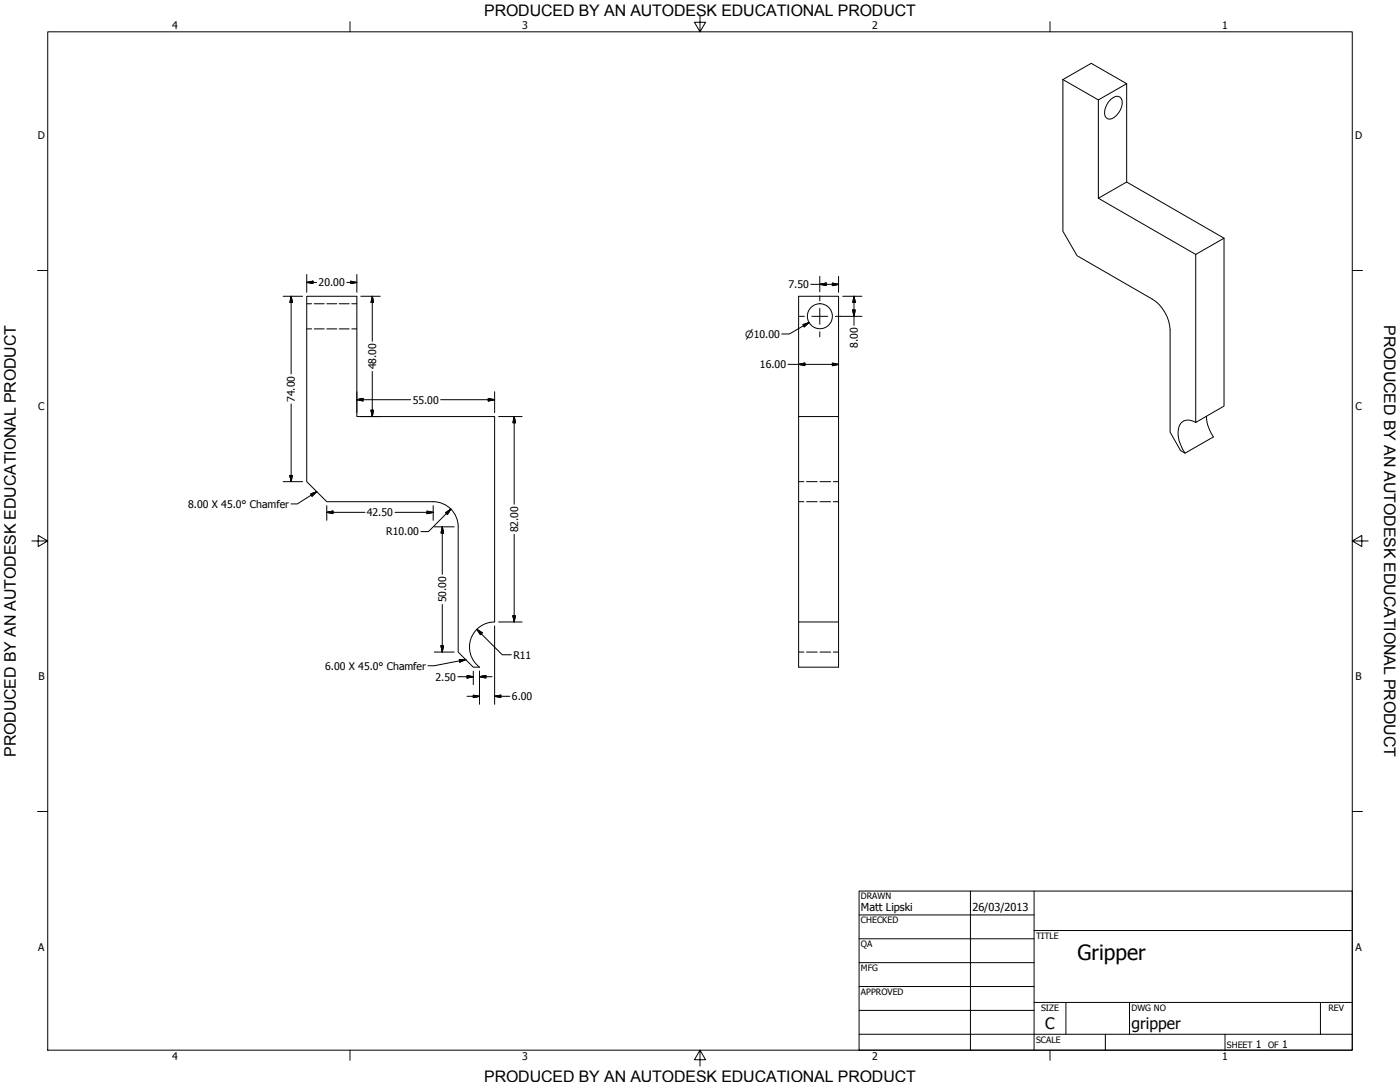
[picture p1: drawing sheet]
<svg xmlns="http://www.w3.org/2000/svg" width="559mm" height="432mm" viewBox="0 0 559 432" stroke-linecap="round" stroke-linejoin="round" font-family="sans-serif">
<!-- layer: Visible (ANSI) -->
<g fill="none" stroke="#000" stroke-width=".4">
<path d="M424.2 31.8v60.5l5.7 9.7 30 17.4a15.7 15.7 0 0 1 7.1 12.2v40.9l4.2 7.3 1.8 1 11.3-6.4a16.7 16.7 0 0 1-2.8-8.3M424.2 31.8l11.3-6.5 14.2 8.1-11.3 6.5zM438.4 39.9v39.2l38.9 22.4M443.4 39.6a2.65 2.65 0 0 1 4.1-.3 6.7 6.7 0 0 1-4.5 8.3 2.37 2.37 0 0 1-2.1-3.5 8.2 8.2 0 0 1 2.5-4.5zM449.7 33.4v39.2l38.9 22.5M449.7 72.6l-11.3 6.5M122.4 118.2h20v48h55v82a10 10 0 0 0-9.5 6.9 10 10 0 0 0 3.5 11.2h-2.5l-6-6.1v-50a10 10 0 0 0-10-10h-42.5l-8-8zM477.3 101.5l11.3-6.4v67l-11.3 6.5zM318.8 166.2h15.9v82h-15.9zM318.8 166.2v-48h15.9v48M477.3 168.6a4.3 4.3 0 0 0-4.9-.6 4.3 4.3 0 0 0-2.2 4.4 13.7 13.7 0 0 0 2.8 8.4M318.8 248.2v18.1h15.9v-18.1"/>
<circle cx="327.2" cy="126.2" r="5"/>
</g>
<!-- layer: Hidden (ANSI) -->
<g fill="none" stroke="#000" stroke-width=".4">
<path d="M122.4 121.2h2M122.4 131.3h2M125.4 121.2h4M125.4 131.3h4M130.4 121.2h4M130.4 131.3h4M135.4 121.2h4M135.4 131.3h4M140.4 121.2h2M140.4 131.3h2M318.8 192.2h2.1M321.9 192.2h4.3"/>
<path d="M327.3 192.2h4.2M332.6 192.2h2.1M318.8 200.2h2.1M321.9 200.2h4.3M327.3 200.2h4.2M332.6 200.2h2.1M318.8 260.2h2.1M321.9 260.2h4.3M327.3 260.2h4.2M332.6 260.2h2.1"/>
</g>
<!-- layer: Border (ANSI) -->
<g fill="none" stroke="#000" stroke-width=".4">
<path d="M19 12.7h520.8v406.4h-520.8zM139.7 8.6v4.1M279.4 6.3v6.4l-2.2-3.8h4.4l-2.2 3.8M419.1 8.6v4.1M15 107.9h4M539.8 107.9h4M12.7 215.9h6.3l-3.8-2.2v4.4l3.8-2.2M539.8 215.9l3.8 2.2v-4.4l-3.8 2.2h6.3M15 323.8h4M539.8 323.8h4M139.7 419.1v4.1M279.4 419.1l2.2 3.8h-4.4l2.2-3.8v6.3"/>
<path d="M419.1 419.1v4.1"/>
</g>
<!-- layer: Title (ANSI) -->
<g fill="none" stroke="#000" stroke-width=".4">
<path d="M342.9 355.6h196.9v63.5h-196.9zM387.3 355.6v63.5M412.7 355.6v63.5M342.9 365.1h69.8M342.9 374.6h69.8M412.7 371.3h127.1M342.9 384.2h69.8M342.9 393.7h69.8M342.9 412.7h196.9M342.9 403.2h69.8M412.7 400h127.1M425.4 400v12.7"/>
<path d="M441.2 412.7v6.4M450.8 400v12.7M488.9 412.7v6.4M527 400v12.7"/>
</g>
<!-- layer: Dimension (ANSI) -->
<g fill="none" stroke="#000" stroke-width=".4">
<path d="M113 118.2h7.8M116.2 118.2l.5 2.5h-1zM116.2 118.2v31M122.4 112.7l2.5-.5v1zM122.4 112.7h4M122.4 109.5v7.1M138.4 112.7h4M139.9 112.2l2.5 .5-2.5 .5zM142.4 109.5v7.1M144 118.2h7.8M148.6 118.2l.5 2.5h-1zM148.6 118.2v18"/>
<path d="M323.6 113.5h11.1M327.2 113.5l2.6-.5v1zM327.2 110.3v6.2M332.2 113l2.5 .5-2.5 .5zM334.7 110.3v6.3M336.4 118.2h7.6M340.9 118.2l.5 2.5h-1zM340.9 118.2v11.7M320.5 129.5l2.4-.8-1.9 1.7zM322.9 128.7l-7.8 4.6h-3.1M335.4 126.2h8.6M340.4 123.7h1l-.5 2.5z"/>
<path d="M142.4 159.5l2.5-.5v1zM142.4 156.3v8.4M142.4 159.5h21.5M148.6 148.2v18M175.9 159.5h21.5M194.9 159l2.5 .5-2.5 .5zM197.4 156.3v8.4M314.5 145.4h20.2M318.8 145.4l2.4-.5v1zM332.2 144.9l2.5 .5-2.5 .5zM116.2 161.2v31M144 166.2h7.8"/>
<path d="M148.1 163.7h1l-.5 2.5zM199 166.2h9.4M205.2 166.2l.5 2.5h-1zM205.2 166.2v35M113 192.2h7.8M115.7 189.7h1l-.5 2.5zM130.4 204.5l2.5-.5v1zM130.4 204.5h15.3M130.4 201.8v5.8M157.7 204.5h15.2M170.4 204l2.5 .5-2.5 .5zM172.9 201.8v5.8"/>
<path d="M173.4 210.2h7.9M176.5 210.2l.5 2.5h-1zM176.5 210.2v19M177.9 204.6l2.1-1.5-1.4 2.2zM180 203.1l-9 9.1h-3M205.2 213.2v35M176 257.7h1l-.5 2.5zM176.5 241.2v19M190.3 251.1l2.2 1.4-.7 .8zM190.3 251.1l10.2 10.2h3.6M197.4 249.8v31.3M199 248.2h9.4"/>
<path d="M204.7 245.7h1l-.5 2.5zM173.4 260.2h7.9M182.8 270.1h6.1M186.4 269.6l2.5 .5-2.5 .5zM186.4 277.9h5M188.9 277.4l2.5 .5-2.5 .5zM188.9 267.8v5.4M191.4 270.1l2.5-.5v1zM191.4 270.1h5M191.4 267.8v13.3M197.4 277.9l2.5-.5v1zM197.4 277.9h6.1"/>
</g>
<g fill="#000" stroke="#000" stroke-width=".4">
<path d="M122.4 112.7l2.5-.5zM122.4 112.7l2.5-.5v1zM139.9 113.2l2.5-.5zM139.9 112.2l2.5 .5-2.5 .5zM327.2 113.5l2.6-.5zM327.2 113.5l2.6-.5v1zM332.2 114l2.5-.5zM332.2 113l2.5 .5-2.5 .5zM116.2 118.2l.5 2.5zM116.2 118.2l.5 2.5h-1zM148.6 118.2l.5 2.5zM148.6 118.2l.5 2.5h-1z"/>
<path d="M321 130.4l1.9-1.7zM320.5 129.5l2.4-.8-1.9 1.7zM340.4 123.7l.5 2.5zM340.4 123.7h1l-.5 2.5zM340.9 118.2l.5 2.5zM340.9 118.2l.5 2.5h-1zM142.4 159.5l2.5-.5zM142.4 159.5l2.5-.5v1zM318.8 145.4l2.4-.5zM318.8 145.4l2.4-.5v1zM332.2 145.9l2.5-.5zM332.2 144.9l2.5 .5-2.5 .5z"/>
<path d="M148.1 163.7l.5 2.5zM148.1 163.7h1l-.5 2.5zM194.9 160l2.5-.5zM194.9 159l2.5 .5-2.5 .5zM205.2 166.2l.5 2.5zM205.2 166.2l.5 2.5h-1zM115.7 189.7l.5 2.5zM115.7 189.7h1l-.5 2.5zM130.4 204.5l2.5-.5zM130.4 204.5l2.5-.5v1zM170.4 205l2.5-.5zM170.4 204l2.5 .5-2.5 .5z"/>
<path d="M176.5 210.2l.5 2.5zM176.5 210.2l.5 2.5h-1zM180 203.1l-1.4 2.2zM177.9 204.6l2.1-1.5-1.4 2.2zM176 257.7l.5 2.5zM176 257.7h1l-.5 2.5zM190.3 251.1l2.2 1.4zM190.3 251.1l2.2 1.4-.7 .8zM204.7 245.7l.5 2.5zM204.7 245.7h1l-.5 2.5zM186.4 270.6l2.5-.5zM186.4 269.6l2.5 .5-2.5 .5z"/>
<path d="M188.9 278.4l2.5-.5zM188.9 277.4l2.5 .5-2.5 .5zM191.4 270.1l2.5-.5zM191.4 270.1l2.5-.5v1zM197.4 277.9l2.5-.5zM197.4 277.9l2.5-.5v1z"/>
</g>
<!-- layer: Symbol (ANSI) -->
<path d="M124 197.1l2.4-.9-1.9 1.8zM126.4 196.2l-7.7 4.9h-2.6M183.3 263.2h2.6l-2.4 1zM185.9 263.2l-12.6 2.5h-2.5" fill="none" stroke="#000" stroke-width=".4"/>
<path d="M124.5 198l1.9-1.8zM124 197.1l2.4-.9-1.9 1.8zM183.5 264.2l2.4-1zM183.3 263.2h2.6l-2.4 1z" fill="#000" stroke="#000" stroke-width=".4"/>
<!-- layer: Center Mark (ANSI) -->
<path d="M327.2 118v2.1M319.1 126.2h2M324 126.2h6.4M327.2 123.1v6.3M327.2 132.4v2M333.4 126.2h2" fill="none" stroke="#000" stroke-width=".4"/>
<text font-size="8.4" x="430.1" y="383">Gripper</text>
<g font-size="6.4">
<text x="552.4" y="129.8" transform="rotate(90 552.4 129.8)">PRODUCED BY AN AUTODESK EDUCATIONAL PRODUCT</text>
<text x="6.3" y="302" transform="rotate(-90 6.3 302)">PRODUCED BY AN AUTODESK EDUCATIONAL PRODUCT</text>
</g>
<g font-size="6.3">
<text x="193.3" y="6.3">PRODUCED BY AN AUTODESK EDUCATIONAL PRODUCT</text>
<text x="417.2" y="410.6">C</text>
<text x="451.6" y="410.7">gripper</text>
<text x="193.3" y="431.8">PRODUCED BY AN AUTODESK EDUCATIONAL PRODUCT</text>
</g>
<g font-size="4.4">
<text x="343.7" y="363.5">Matt Lipski</text>
<text x="388.1" y="363.7">26/03/2013</text>
</g>
<g font-size="4.2">
<text x="68.7" y="11.7">4</text>
<text x="208.4" y="11.7">3</text>
<text x="348.1" y="11.7">2</text>
<text x="487.8" y="11.7">1</text>
<text x="15.1" y="55.5">D</text>
<text x="540.9" y="55.5">D</text>
<text x="127.2" y="114.2">20.00</text>
<text x="314.7" y="115">7.50</text>
<text x="342.4" y="138.8" transform="rotate(-90 342.4 138.8)">8.00</text>
<text x="150.1" y="147.4" transform="rotate(-90 150.1 147.4)">48.00</text>
<text x="303.3" y="146.9">16.00</text>
<text x="117.7" y="160.5" transform="rotate(-90 117.7 160.5)">74.00</text>
<text x="164.7" y="161">55.00</text>
<text x="15.2" y="163.4">C</text>
<text x="541" y="163.4">C</text>
<text x="75.1" y="202.6">8.00 X 45.0° Chamfer</text>
<text x="146.4" y="206">42.50</text>
<text x="154.2" y="213.7">R10.00</text>
<text x="206.8" y="212.4" transform="rotate(-90 206.8 212.4)">82.00</text>
<text x="178.1" y="240.4" transform="rotate(-90 178.1 240.4)">50.00</text>
<text x="204.9" y="262.8">R11</text>
<text x="129.8" y="267.2">6.00 X 45.0° Chamfer</text>
<text x="15.3" y="271.4">B</text>
<text x="173.9" y="271.6">2.50</text>
<text x="541.1" y="271.4">B</text>
<text x="204.3" y="279.4">6.00</text>
<text x="15.2" y="379.3">A</text>
<text x="541" y="379.3">A</text>
<text x="501.3" y="418.3">1</text>
<text x="511.8" y="418.3">1</text>
<text x="68.7" y="423.2">4</text>
<text x="208.4" y="423.2">3</text>
<text x="348.1" y="423.2">2</text>
<text x="487.8" y="423.2">1</text>
</g>
<text font-size="4" x="297.4" y="134.7">⌀10.00</text>
<g font-size="3.5">
<text x="343.7" y="358.9">DRAWN</text>
<text x="343.7" y="368.5">CHECKED</text>
<text x="413.5" y="374.6">TITLE</text>
<text x="343.7" y="378">QA</text>
<text x="343.7" y="387.5">MFG</text>
<text x="343.7" y="397.1">APPROVED</text>
<text x="415.5" y="403.4">SIZE</text>
<text x="451.6" y="403.4">DWG NO</text>
<text x="530.3" y="403.4">REV</text>
<text x="413.5" y="416.1">SCALE</text>
<text x="489.7" y="418.3">SHEET</text>
<text x="506.2" y="418.3">OF</text>
</g>
</svg>
